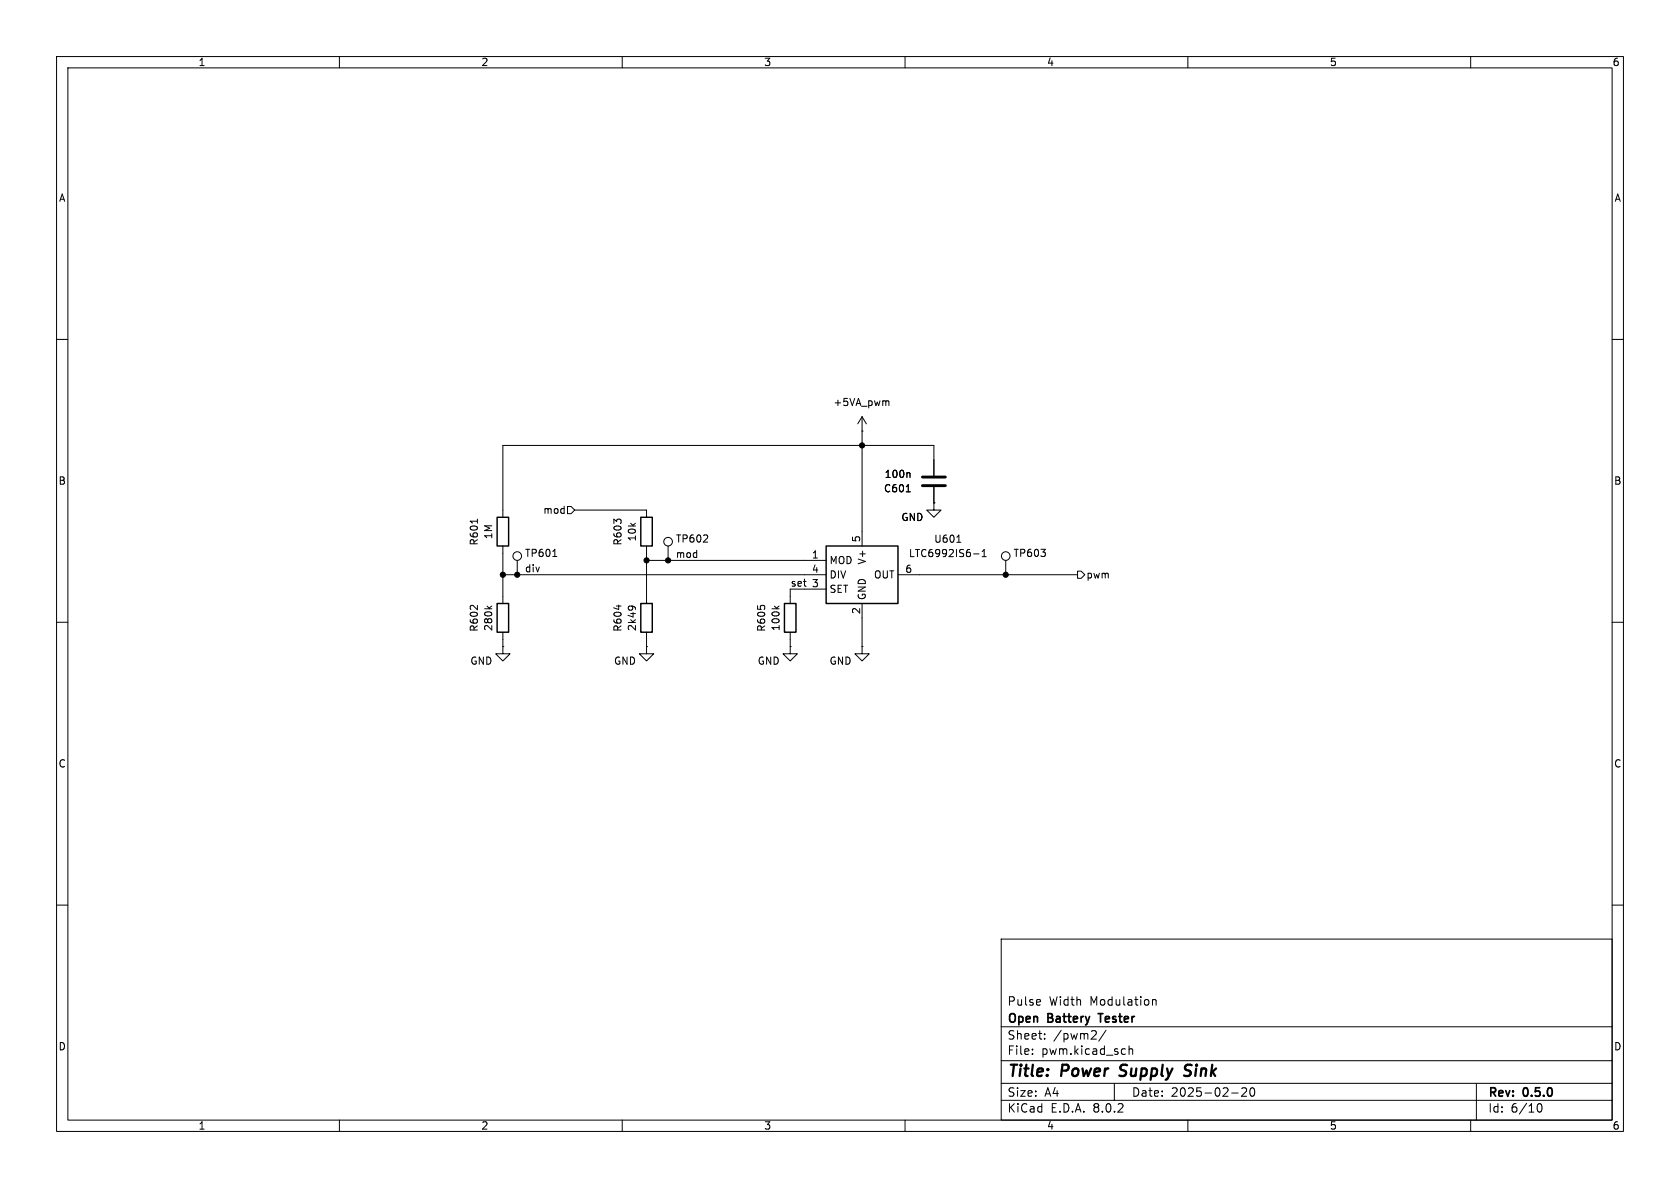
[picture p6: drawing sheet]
<svg xmlns="http://www.w3.org/2000/svg" width="297mm" height="210mm" viewBox="0 0 297 210" stroke-linecap="round" stroke-linejoin="round" font-family="sans-serif">
<g fill="none" stroke="#000" stroke-width=".18">
<path d="M10 10h277v190h-277zM12 12h273v186h-273zM60 10v2M110 10v2M160 10v2M210 10v2M260 10v2M10 60h2M285 60h2M152.4 76.2h.1M152.4 73.7v22.8M152.4 73.7l-.8 1.2"/>
<path d="M152.4 73.7l.8 1.2M156.8 70.9l.3 .1v.7M84.4 91.8v.7M88.9 96.5v10.2M91.4 99.1v2.5M97.7 98.4h.7M100.3 89.5h.7l.6 .7-.6 .6h-.7zM101.6 90.2h12.7v1.2M114.3 96.5v10.2M114.3 99.1h31.7M118.1 96.5v2.6M160.2 86.9h.7"/>
<path d="M160.7 83.6l.2 .1v.7M165.1 88.9v1.3h1.3l-1.3 1.2-1.3-1.2h1.3M165.1 88.9h.1M165.1 84.1v-5.4h-76.2v12.7M165.1 86.1v2.8M169.2 95.9h.7M172.1 97.9h1M173.6 98.4h.8M173.6 97.5l.4-.4v1.3M177.8 99.1v2.5M10 110h2M86.1 107.1l.5 .5"/>
<path d="M86.9 107.1l-.4 .4M88.9 114.3v1.3h1.3l-1.3 1.2-1.3-1.2h1.3M88.9 114.3h.1M88.9 111.8v2.5M88.9 101.6h57.1M109.4 107v.7M111.6 107.1l.3 .3M112.2 107.3a.99 .99 0 0 0-1.1 0v.1M114.3 114.3v1.3h1.3l-1.3 1.2-1.3-1.2h1.3M114.3 114.3h.1M114.3 111.8v2.5M136.9 107.1l.5 .5"/>
<path d="M137.7 107.1l-.4 .4M139.7 114.3v1.3h1.3l-1.3 1.2-1.3-1.2h1.3M139.7 114.3h.1M139.7 104.1v2.6M139.7 111.8v2.5M142.2 104.1h3.8M152.4 114.3v1.3h1.3l-1.3 1.2-1.3-1.2h1.3M152.4 114.3h.1M152.4 106.7v7.6M158.7 101.6h31.8M190.5 101h.6l.7 .6-.7 .6h-.6zM285 110h2"/>
<path d="M10 160h2M285 160h2M177 166h108v32h-108zM183.7 176.7l.3 .4-.8 .1M183.9 177.6l-.2 .1M203.7 176.7v1M203.7 176.8l.3-.1 .3 .1 .1 .9M60 198v2M110 198v2M160 198v2M177 194.5h108M177 191.5h108"/>
<path d="M177 187.5h108M177 181.5h108M182.5 186.3v.1M182.5 185.5v.1M184.7 183.6v.1M184.7 182.8v.1M193.7 182.3l.1 .2-.1 .3-.8 .9h.9M195.5 182.1l-1.3 2M197 191.5v3M199.6 184.9v1.5M199.6 185.5l.2-.1 .4 .1v.9M210 198v2"/>
<path d="M217.7 193.2h1.2M219.5 192.4l.6-.1 .2 .1 .1 .3-.9 1.1h.9M221.2 192.4l.1-.1a.81 .81 0 0 1 .6 .6 .81 .81 0 0 1-.3 .8l-.1 .1a.81 .81 0 0 1-.6-.6 .81 .81 0 0 1 .3-.8zM260 198v2M261 191.5v6.5M271.7 195.7l.2-.5 .2-.1a.8 .8 0 0 1 .5 .7 .8 .8 0 0 1-.5 .8l-.2-.1-.2-.5"/>
<circle cx="91.4" cy="98.3" r=".76"/>
<circle cx="118.1" cy="95.8" r=".76"/>
<circle cx="177.8" cy="98.3" r=".76"/>
</g>
<path d="M197.9 190.1l.3 .1M198.2 188.4l-.1 .4v.2M210.4 190a.85 .85 0 0 1-1.1 .1M210.4 188.2l-.7 .1a.46 .46 0 0 0-.2 .5 .46 .46 0 0 0 .3 .4l.6 .2" fill="none" stroke="#000" stroke-width=".4"/>
<path d="M194.1 179.2h.9" fill="none" stroke="#000" stroke-width=".3"/>
<path d="M87.9 91.4h2v5.1h-2zM113.3 91.4h2v5.1h-2zM146 96.5h12.7v10.2h-12.7zM87.9 106.7h2v5.1h-2zM113.3 106.7h2v5.1h-2zM138.7 106.7h2v5.1h-2z" fill="none" stroke="#000" stroke-width=".25"/>
<path d="M163.1 84.3h4M163.1 85.9h4" fill="none" stroke="#000" stroke-width=".51"/>
<g fill="#000" stroke="#000" stroke-width=".18">
<circle cx="152.4" cy="78.7" r=".46"/>
<circle cx="114.3" cy="99.1" r=".46"/>
<circle cx="118.1" cy="99.1" r=".46"/>
<circle cx="88.9" cy="101.6" r=".46"/>
<circle cx="91.4" cy="101.6" r=".46"/>
<circle cx="177.8" cy="101.6" r=".46"/>
</g>
<g font-size="2.8">
<text x="178" y="190.9">Title:</text>
<text x="187.7" y="190.9">Power</text>
<text x="198.8" y="190.9">Supply</text>
<text x="211.1" y="190.9">Sink</text>
</g>
<g font-size="2.1">
<text x="178" y="178">Pulse</text>
<text x="185.4" y="178">Width</text>
<text x="192.7" y="178">Modulation</text>
<text x="178" y="184">Sheet:</text>
<text x="178" y="181.2">Open</text>
<text x="185.3" y="181.2">Battery</text>
<text x="186.2" y="184">/pwm2/</text>
<text x="195" y="181.2">Tester</text>
<text x="178" y="186.7">File:</text>
<text x="184.1" y="186.7">pwm.kicad_sch</text>
<text x="178" y="196.9">KiCad</text>
<text x="178" y="194.1">Size:</text>
<text x="184.7" y="194.1">A4</text>
<text x="185.7" y="196.9">E.D.A.</text>
<text x="193.3" y="196.9">8.0.2</text>
<text x="200" y="194.1">Date:</text>
<text x="207" y="194.1">2025-02-20</text>
<text x="263" y="194.3">Rev:</text>
<text x="263" y="196.9">Id:</text>
<text x="267.1" y="196.9">6/10</text>
<text x="269.4" y="194.3">0.5.0</text>
</g>
<g font-size="1.8">
<text x="35" y="11.9">1</text>
<text x="85" y="11.9">2</text>
<text x="135" y="11.9">3</text>
<text x="185" y="11.9">4</text>
<text x="235" y="11.9">5</text>
<text x="285" y="11.9">6</text>
<text x="10.3" y="35.9">A</text>
<text x="285.3" y="35.9">A</text>
<text x="147.2" y="72">+5VA_pwm</text>
<text x="10.3" y="85.9">B</text>
<text x="156.2" y="87.2">C601</text>
<text x="156.3" y="84.7">100n</text>
<text x="285.3" y="85.9">B</text>
<text x="87.2" y="95.4" transform="rotate(-90 87.2 95.4)">1M</text>
<text x="95.9" y="91">mod</text>
<text x="112.6" y="95.8" transform="rotate(-90 112.6 95.8)">10k</text>
<text x="152.1" y="96" transform="rotate(-90 152.1 96)">5</text>
<text x="159.3" y="92.3">GND</text>
<text x="84.7" y="96.5" transform="rotate(-90 84.7 96.5)">R601</text>
<text x="92.7" y="101.3">div</text>
<text x="92.7" y="98.7">TP601</text>
<text x="110.1" y="96.5" transform="rotate(-90 110.1 96.5)">R603</text>
<text x="119.4" y="98.7">mod</text>
<text x="119.4" y="96.1">TP602</text>
<text x="143.4" y="98.8">1</text>
<text x="143.4" y="101.3">4</text>
<text x="146.6" y="99.9">MOD</text>
<text x="153.3" y="99.9" transform="rotate(-90 153.3 99.9)">V+</text>
<text x="159.9" y="101.3">6</text>
<text x="160.6" y="98.7">LTC6992IS6-1</text>
<text x="165.1" y="96.1">U601</text>
<text x="179.1" y="98.7">TP603</text>
<text x="139.7" y="103.8">set</text>
<text x="143.4" y="103.9">3</text>
<text x="146.6" y="105">SET</text>
<text x="146.6" y="102.5">DIV</text>
<text x="153.3" y="106.2" transform="rotate(-90 153.3 106.2)">GND</text>
<text x="154.4" y="102.5">OUT</text>
<text x="192" y="102.5">pwm</text>
<text x="84.7" y="111.8" transform="rotate(-90 84.7 111.8)">R602</text>
<text x="87.2" y="111.7" transform="rotate(-90 87.2 111.7)">280k</text>
<text x="110.1" y="111.8" transform="rotate(-90 110.1 111.8)">R604</text>
<text x="112.6" y="111.7" transform="rotate(-90 112.6 111.7)">2k49</text>
<text x="135.5" y="111.8" transform="rotate(-90 135.5 111.8)">R605</text>
<text x="138" y="111.7" transform="rotate(-90 138 111.7)">100k</text>
<text x="152.1" y="108.7" transform="rotate(-90 152.1 108.7)">2</text>
<text x="83.1" y="117.7">GND</text>
<text x="108.5" y="117.7">GND</text>
<text x="133.9" y="117.7">GND</text>
<text x="146.6" y="117.7">GND</text>
<text x="10.3" y="135.9">C</text>
<text x="285.3" y="135.9">C</text>
<text x="10.3" y="185.9">D</text>
<text x="285.3" y="185.9">D</text>
<text x="35" y="199.9">1</text>
<text x="85" y="199.9">2</text>
<text x="135" y="199.9">3</text>
<text x="185" y="199.9">4</text>
<text x="235" y="199.9">5</text>
<text x="285" y="199.9">6</text>
</g>
</svg>
